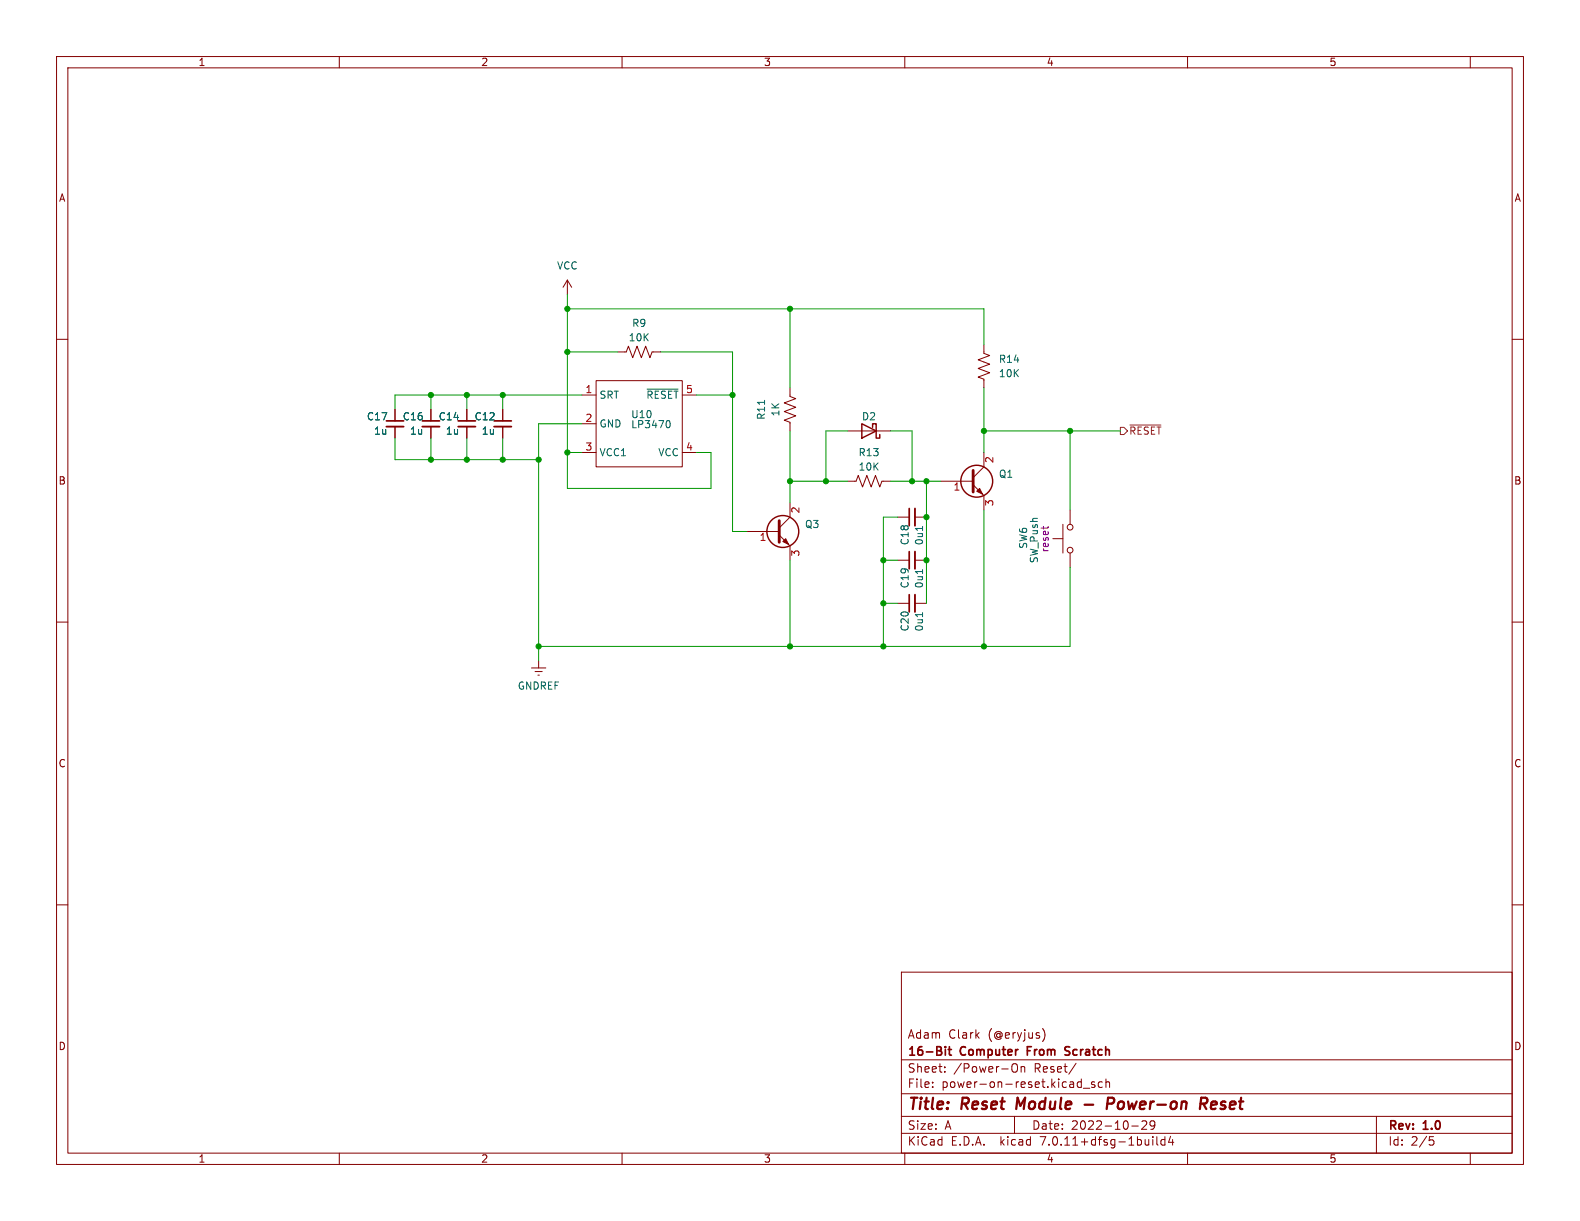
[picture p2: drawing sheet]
<svg xmlns="http://www.w3.org/2000/svg" width="279mm" height="216mm" viewBox="0 0 279 216" stroke-linecap="round" stroke-linejoin="round" font-family="sans-serif">
<g fill="none" stroke="#840000" stroke-width=".18">
<path d="M10 10h259.4v195.9h-259.4zM12 12h255.4v191.9h-255.4zM60 10v2M110 10v2M160 10v2M210 10v2M260 10v2M10 60h2M100.3 49.5l.8 1.3M100.3 49.5v2.6M100.3 49.5l-.7 1.3M267.4 60h2"/>
<path d="M69.8 72.4v2M69.8 75.4v2.1M76.2 72.4v2M76.2 75.4v2.1M82.5 72.4v2M82.5 75.4v2.1M88.9 72.4v2M88.9 75.4v2.1M102.9 69.9h2.5M102.9 74.9h2.5M105.4 67.3h15.2v15.3h-15.2zM109.2 62.2h1.5l.4-1 .8 2 .7-2 .8 2 .8-2 .7 2 .4-1h1.5"/>
<path d="M120.6 69.9h2.6M139.7 68.6v1.5l1 .4-2 .7 2 .8-2 .8 2 .7-2 .8 1 .4v1.5M149.9 76.2h7.6M174 61v1.5l1 .4-2 .7 2 .8-2 .8 2 .7-2 .8 1 .4v1.5M102.9 80h2.5M120.6 80h2.6M132.1 94h5.7M137.8 94.6l1.9 1.9v2.6M139.7 88.9v2.5l-1.9 1.9M149.9 85.1h1.5l.4-1 .7 2 .8-2 .8 2 .7-2 .8 2 .4-1h1.5M158.7 91.4h2.1M158.7 99.1h2.1"/>
<path d="M161.8 91.4h2M161.8 99.1h2M166.4 85.1h5.7M172.1 85.7l1.9 1.9v2.6M174 80v2.6l-1.9 1.9M186.2 95.3h1.8M188 92.7v5.1M189.2 90.2v2.5M189.2 97.8v2.5M10 110h2M94 118.1h2.5M94.6 118.7h1.3"/>
<path d="M95.1 119.4h.3M95.2 116.8v1.3M158.7 106.7h2.1M161.8 106.7h2M267.4 110h2M10 160h2M267.4 160h2M159.4 171.9h108v32h-108zM159.4 197.4h108M159.4 193.4h108M159.4 187.4h108M164.9 192.1v.2"/>
<path d="M164.9 191.4v.1M167.1 189.4v.2M167.1 188.7v.1M179.4 197.4v3M179.7 188.2a.96 .96 0 0 1-.1 1.4l-.5-.1M180.6 188.6v1M180.6 188.7l.2-.1 .3 .1 .1 .9M184.4 181.9a1.76 1.76 0 0 1 0 2.2M190.3 188l-1.3 1.9M190.8 191.3l.4 .1M191.2 190.8v1.5M191.2 192.2l-.4 .1"/>
<path d="M191.6 192.4h1.1M193.6 191.4l-.4-.1-.2 .2 .1 .2 .5 .2v.3h-.6M194.9 191.4l-.4-.1-.3 .3v.4l.2 .2h.5M195.6 191.4l.2-.1 .3 .1 .1 .9M195.6 190.8v1.5M200.1 199.1h1.2M201.9 198.3l.6-.1 .2 .1 .1 .3-.9 1.1h.9M204.2 198.8l-.3 .3h-.3l-.2-.3 .1-.5 .4-.1 .2 .1a.99 .99 0 0 1-.3 1.4h-.3M243.4 197.4v6.5M60 203.9v2M110 203.9v2M159.4 200.4h108"/>
<path d="M160 203.9v2M203.9 201v.1M203.9 201.5v1M204.6 201v1.3l.2 .2M206 201v1.5M206 201.6l-.4-.1-.3 .3v.4l.1 .2h.6M207 200.9l-.4 1.1h1M207.4 201.5v1M210 203.9v2M252.8 201h.7M252.9 201.6h.4l.3 .2-.2 .6-.5 .1M260 203.9v2"/>
<circle cx="189.2" cy="97.3" r=".51"/>
<circle cx="189.2" cy="93.2" r=".51"/>
</g>
<path d="M179.9 194.1l-.2 2M191.8 195.3h1.5M195.8 195.2h.8a.55 .55 0 0 0 .4-.5 .55 .55 0 0 0-.3-.6h-.8l-.2 2M212.3 195.2h.8a.55 .55 0 0 0 .4-.5 .55 .55 0 0 0-.3-.6h-.8l-.2 2M212.8 195.2l.5 .9M214.9 194.8l-.6 .1-.2 .9 .3 .3h.3M215.1 195.2l-.9 .2" fill="none" stroke="#840000" stroke-width=".4"/>
<g fill="none" stroke="#840000" stroke-width=".3">
<path d="M68.3 74.4h3.1M74.7 74.4h3M81 74.4h3.1M87.4 74.4h3M160.8 89.9v3.1M160.8 97.5v3.1M160.8 105.2v3M167.2 185.1v.1M167.2 185.6v1M167.7 185.6h.5M167.9 185.1v1.3l.3 .2M181.7 185.8h.5"/>
<path d="M182.4 185.1h-.7v1.5M188.3 186.5h.7M189.2 185.1h-.6l-.3 .3 .2 .3 .5 .2"/>
</g>
<path d="M68.3 75.4h3.1M74.7 75.4h3M81 75.4h3.1M87.4 75.4h3M161.8 89.9v3.1M161.8 97.5v3.1M161.8 105.2v3" fill="none" stroke="#840000" stroke-width=".33"/>
<path d="M114.4 68.8h5.5M118.1 74.4a.68 .68 0 0 1 .4 .6 .68 .68 0 0 1-.4 .6M135.2 70.8v.7M163.1 93.1v.7M163.1 100.7v.7M163.1 108.3v.7" fill="none" stroke="#006464" stroke-width=".18"/>
<path d="M137.8 92.1v3.8M172.1 83.2v3.8" fill="none" stroke="#840000" stroke-width=".51"/>
<g fill="#840000" stroke="#840000" stroke-width=".18">
<path d="M172.7 86.9l.5-.5 .5 1z"/>
<path d="M138.4 95.8l.5-.5 .5 1z"/>
</g>
<g fill="none" stroke="#840000" stroke-width=".25">
<path d="M152.4 74.9l2.5 1.3-2.5 1.3zM154.3 75.6v-.7h.6v2.6h.7v-.7"/>
<circle cx="138.4" cy="94" r="2.82"/>
<circle cx="172.7" cy="85.1" r="2.82"/>
</g>
<path d="M185.4 93.1l-.1 .2" fill="none" stroke="#840084" stroke-width=".18"/>
<path d="M198.1 75.6h.7l.6 .6-.6 .6h-.7zM199.8 75.2h5.5" fill="none" stroke="#725600" stroke-width=".18"/>
<g fill="none" stroke="#009600" stroke-width=".18">
<path d="M100.3 52.1v34.3h25.4v-6.4h-2.5M100.3 54.6h73.7v6.4M139.7 54.6v14M69.8 77.5v3.8h25.4M76.2 69.9v2.5M76.2 77.5v3.8M82.5 69.9v2.5M82.5 77.5v3.8M88.9 69.9v2.5M88.9 77.5v3.8M100.3 62.2h8.9M102.9 69.9h-33.1v2.5"/>
<path d="M102.9 74.9h-7.7v41.9M116.8 62.2h12.7v31.8h2.6M123.2 69.9h6.3M139.7 76.2v12.7M149.9 76.2h-3.9v8.9M157.5 76.2h3.8v8.9M174 68.6v11.4M174 76.2h24.1M189.2 76.2v14M100.3 80h2.6M139.7 85.1h10.2M139.7 99.1v15.2"/>
<path d="M156.2 99.1h2.5M157.5 85.1h8.9M158.7 91.4h-2.5v22.9M163.8 85.1v21.6M174 90.2v24.1M156.2 106.7h2.5M189.2 100.3v14h-94"/>
</g>
<g fill="#009600" stroke="#009600" stroke-width=".18">
<circle cx="156.2" cy="114.3" r=".46"/>
<circle cx="156.2" cy="106.7" r=".46"/>
<circle cx="156.2" cy="99.1" r=".46"/>
<circle cx="139.7" cy="114.3" r=".46"/>
<circle cx="139.7" cy="54.6" r=".46"/>
<circle cx="129.5" cy="69.9" r=".46"/>
<circle cx="146" cy="85.1" r=".46"/>
<circle cx="139.7" cy="85.1" r=".46"/>
<circle cx="88.9" cy="81.3" r=".46"/>
<circle cx="100.3" cy="80" r=".46"/>
<circle cx="82.5" cy="81.3" r=".46"/>
<circle cx="95.2" cy="114.3" r=".46"/>
<circle cx="95.2" cy="81.3" r=".46"/>
<circle cx="76.2" cy="69.9" r=".46"/>
<circle cx="100.3" cy="62.2" r=".46"/>
<circle cx="88.9" cy="69.9" r=".46"/>
<circle cx="82.5" cy="69.9" r=".46"/>
<circle cx="76.2" cy="81.3" r=".46"/>
<circle cx="100.3" cy="54.6" r=".46"/>
<circle cx="163.8" cy="99.1" r=".46"/>
<circle cx="161.3" cy="85.1" r=".46"/>
<circle cx="163.8" cy="91.4" r=".46"/>
<circle cx="163.8" cy="85.1" r=".46"/>
<circle cx="189.2" cy="76.2" r=".46"/>
<circle cx="174" cy="76.2" r=".46"/>
<circle cx="174" cy="114.3" r=".46"/>
</g>
<g font-size="2.8" fill="#840000">
<text x="160.4" y="196.8">Title:</text>
<text x="170.1" y="196.8">Reset</text>
<text x="180.6" y="196.8">Module</text>
<text x="198.2" y="196.8">Power-on</text>
<text x="215.4" y="196.8">Reset</text>
</g>
<g font-size="2.1" fill="#840000">
<text x="160.4" y="183.9">Adam</text>
<text x="167.7" y="183.9">Clark</text>
<text x="174.8" y="183.9">(@eryjus)</text>
<text x="160.4" y="189.9">Sheet:</text>
<text x="160.4" y="187.1">16-Bit</text>
<text x="168.6" y="189.9">/Power-On</text>
<text x="169.9" y="187.1">Computer</text>
<text x="182.3" y="187.1">From</text>
<text x="182.9" y="189.9">Reset/</text>
<text x="189.6" y="187.1">Scratch</text>
<text x="160.4" y="192.6">File:</text>
<text x="166.5" y="192.6">power-on-reset.kicad_sch</text>
<text x="160.4" y="202.8">KiCad</text>
<text x="160.4" y="200">Size:</text>
<text x="167.1" y="200">A</text>
<text x="168.1" y="202.8">E.D.A.</text>
<text x="177" y="202.8">kicad</text>
<text x="182.4" y="200">Date:</text>
<text x="184.2" y="202.8">7.0.11+dfsg-1build4</text>
<text x="189.4" y="200">2022-10-29</text>
<text x="245.4" y="200.2">Rev:</text>
<text x="245.4" y="202.8">Id:</text>
<text x="249.5" y="202.8">2/5</text>
<text x="251.8" y="200.2">1.0</text>
</g>
<g font-size="1.8" fill="#840000">
<text x="35" y="11.9">1</text>
<text x="85" y="11.9">2</text>
<text x="135" y="11.9">3</text>
<text x="185" y="11.9">4</text>
<text x="235" y="11.9">5</text>
<text x="10.3" y="35.9">A</text>
<text x="267.7" y="35.9">A</text>
<text x="10.3" y="85.9">B</text>
<text x="267.7" y="85.9">B</text>
<text x="10.3" y="135.9">C</text>
<text x="267.7" y="135.9">C</text>
<text x="10.3" y="185.9">D</text>
<text x="267.7" y="185.9">D</text>
<text x="35" y="205.8">1</text>
<text x="85" y="205.8">2</text>
<text x="135" y="205.8">3</text>
<text x="185" y="205.8">4</text>
<text x="235" y="205.8">5</text>
</g>
<g font-size="1.8" fill="#006464">
<text x="98.4" y="47.9">VCC</text>
<text x="111.7" y="58">R9</text>
<text x="111.1" y="60.6">10K</text>
<text x="176.5" y="64.4">R14</text>
<text x="105.9" y="70.7">SRT</text>
<text x="114.2" y="70.7">~{RESET}</text>
<text x="176.5" y="66.9">10K</text>
<text x="64.8" y="74.5">C17</text>
<text x="66" y="77.1">1u</text>
<text x="71.1" y="74.5">C16</text>
<text x="72.4" y="77.1">1u</text>
<text x="77.5" y="74.5">C14</text>
<text x="78.7" y="77.1">1u</text>
<text x="83.8" y="74.5">C12</text>
<text x="85.1" y="77.1">1u</text>
<text x="105.9" y="75.8">GND</text>
<text x="111.5" y="74.1">U10</text>
<text x="111.5" y="75.9">LP3470</text>
<text x="135.5" y="74.3" transform="rotate(-90 135.5 74.3)">R11</text>
<text x="138" y="73.7" transform="rotate(-90 138 73.7)">1K</text>
<text x="152.3" y="74.5">D2</text>
<text x="105.9" y="80.9">VCC1</text>
<text x="116.3" y="80.9">VCC</text>
<text x="151.7" y="80.9">R13</text>
<text x="151.7" y="83.4">10K</text>
<text x="176.5" y="84.7">Q1</text>
<text x="142.2" y="93.6">Q3</text>
<text x="160.9" y="96.5" transform="rotate(-90 160.9 96.5)">C18</text>
<text x="163.4" y="96.5" transform="rotate(-90 163.4 96.5)">0u1</text>
<text x="181.8" y="97.1" transform="rotate(-90 181.8 97.1)">SW6</text>
<text x="160.9" y="104.1" transform="rotate(-90 160.9 104.1)">C19</text>
<text x="163.4" y="104.1" transform="rotate(-90 163.4 104.1)">0u1</text>
<text x="160.9" y="111.8" transform="rotate(-90 160.9 111.8)">C20</text>
<text x="163.4" y="111.8" transform="rotate(-90 163.4 111.8)">0u1</text>
<text x="91.5" y="122.1">GNDREF</text>
</g>
<g font-size="1.8" fill="#a90000">
<text x="103.4" y="69.6">1</text>
<text x="121.2" y="69.6">5</text>
<text x="103.4" y="74.7">2</text>
<text x="103.4" y="79.8">3</text>
<text x="121.2" y="79.8">4</text>
<text x="176" y="82" transform="rotate(-90 176 82)">2</text>
<text x="168.5" y="87.1">1</text>
<text x="176" y="89.6" transform="rotate(-90 176 89.6)">3</text>
<text x="134.2" y="96">1</text>
<text x="141.7" y="90.9" transform="rotate(-90 141.7 90.9)">2</text>
<text x="141.7" y="98.5" transform="rotate(-90 141.7 98.5)">3</text>
</g>
<text font-size="1.8" fill="#725600" x="199.6" y="77.1">~{RESET}</text>
<g font-size="1.8" fill="#840084">
<text x="183.7" y="99.7" transform="rotate(-90 183.7 99.7)">SW_Push</text>
<text x="185.6" y="97.8" transform="rotate(-90 185.6 97.8)">reset</text>
</g>
</svg>
